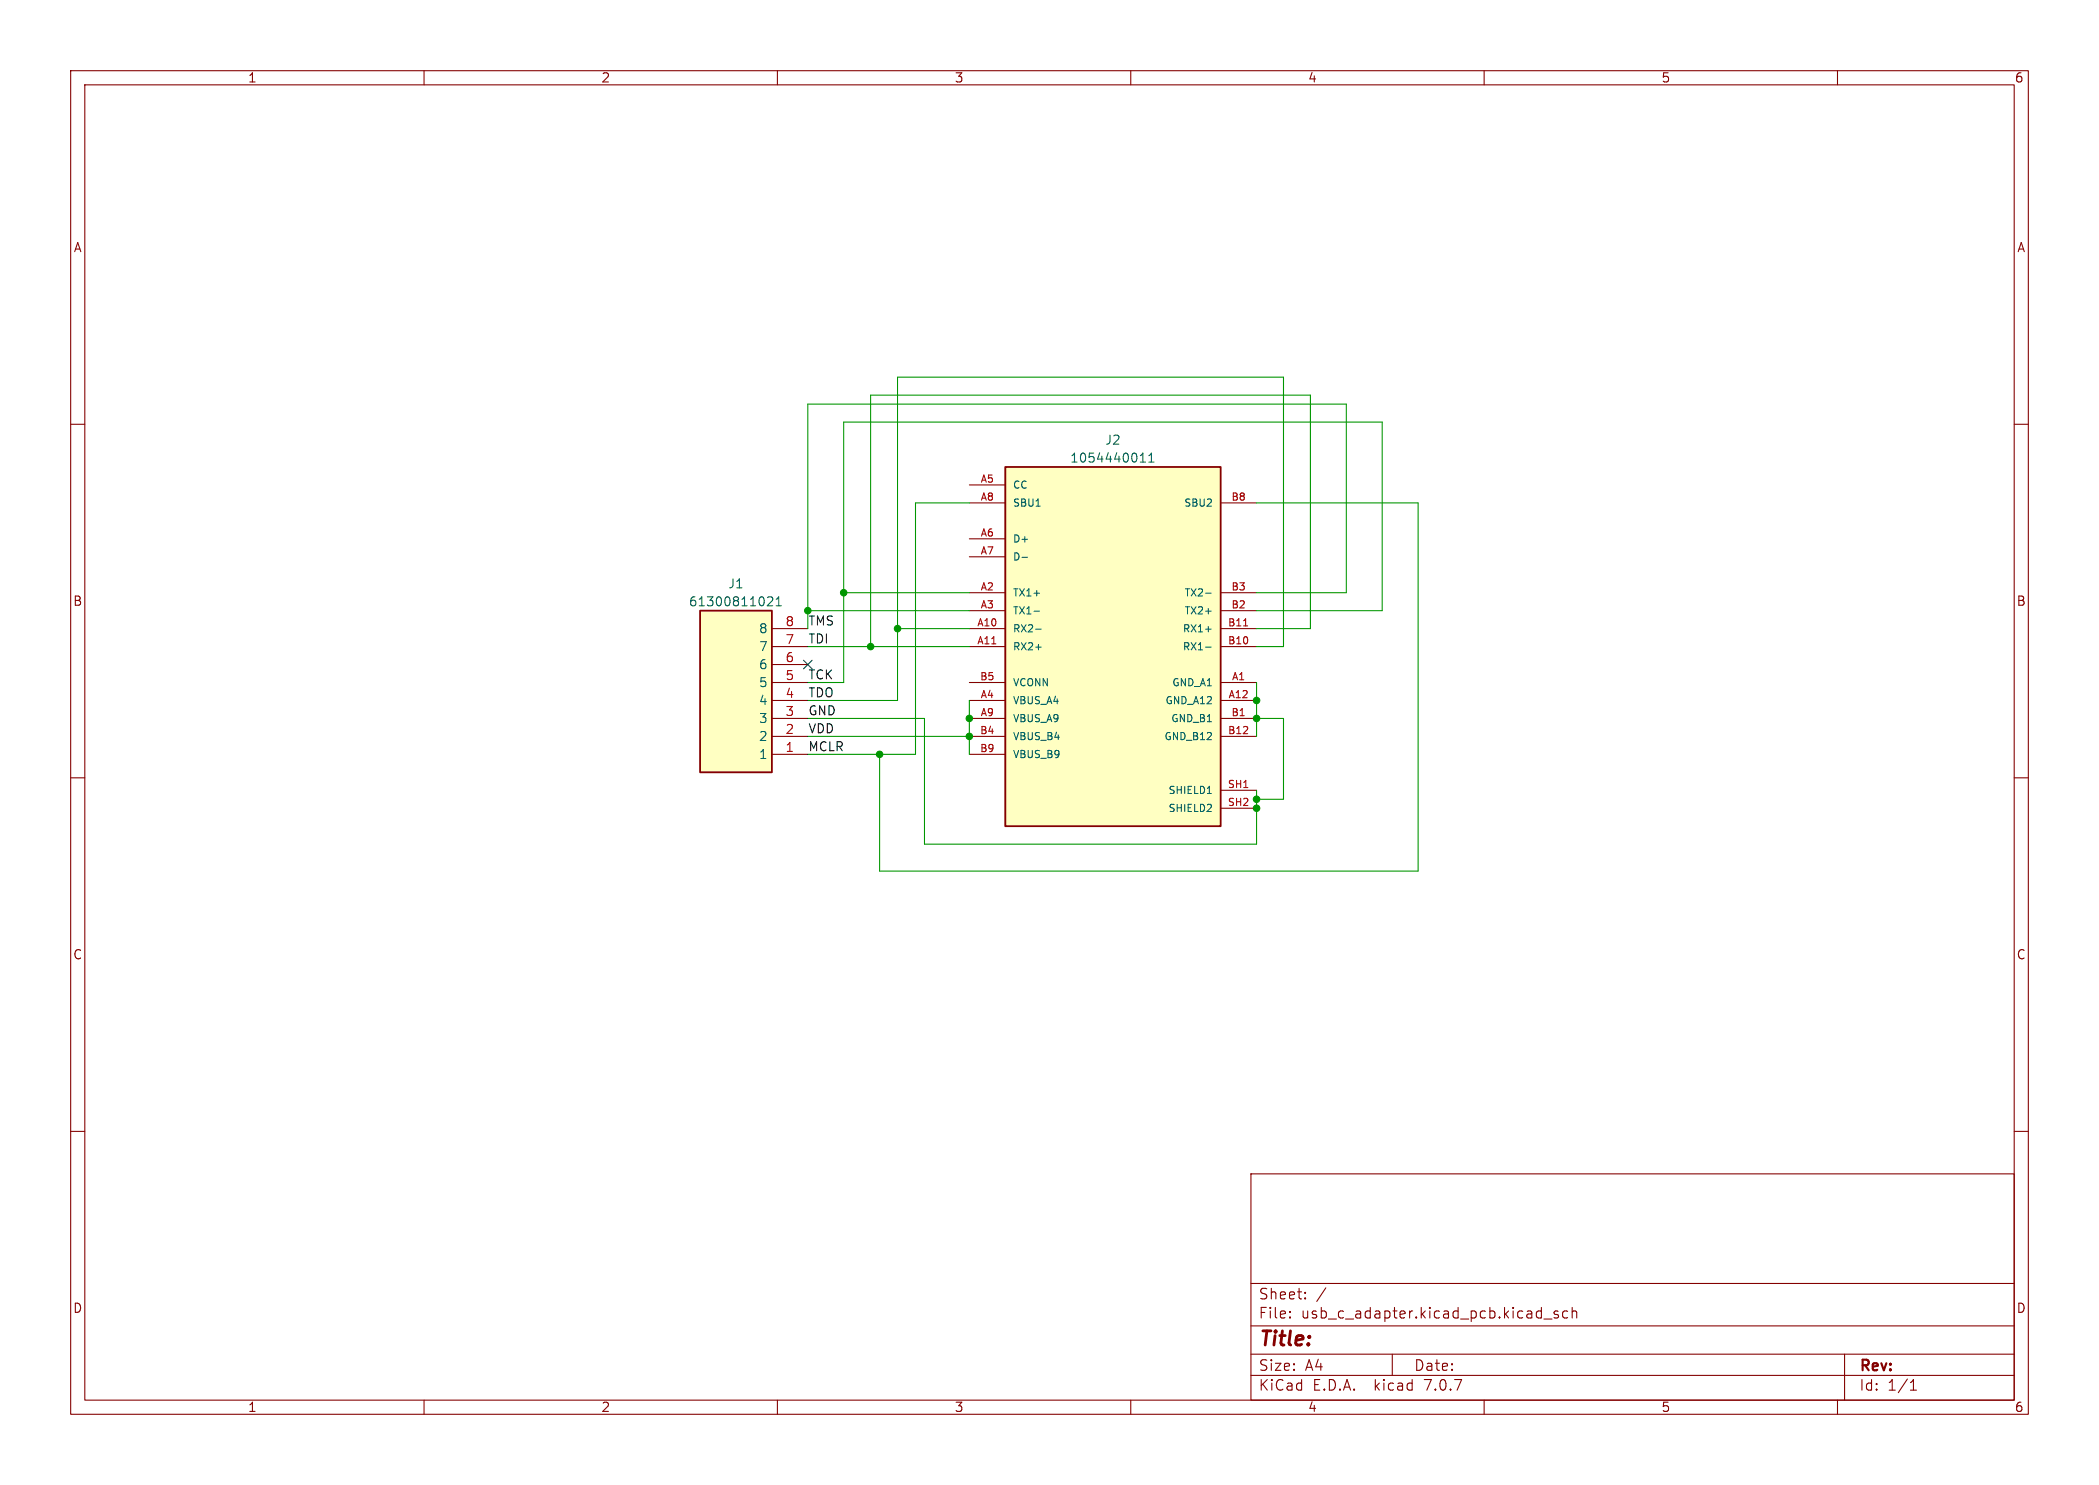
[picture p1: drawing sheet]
(kicad_sch (version 20230121) (generator eeschema)

 (paper "A4")

 (lib_symbols
  (symbol "1054440011:1054440011" (pin_names (offset 1.016)) (in_bom yes) (on_board yes)
   (property "Reference" "J" (at -15.24 26.162 0) (effects (font (size 1.27 1.27)) (justify left bottom)))
   (property "Value" "1054440011" (at -15.24 -27.94 0) (effects (font (size 1.27 1.27)) (justify left bottom)))
   (property "Footprint" "1054440011:MOLEX_1054440011" (at 0 0 0) (effects (font (size 1.27 1.27)) (justify bottom) hide))
   (property "Datasheet" "" (at 0 0 0) (effects (font (size 1.27 1.27)) hide))
   (property "MF" "Molex" (at 0 0 0) (effects (font (size 1.27 1.27)) (justify bottom) hide))
   (property "OPTION" "MOLEX_CONFIG" (at 0 0 0) (effects (font (size 1.27 1.27)) (justify bottom) hide))
   (property "Package" "None" (at 0 0 0) (effects (font (size 1.27 1.27)) (justify bottom) hide))
   (property "Price" "None" (at 0 0 0) (effects (font (size 1.27 1.27)) (justify bottom) hide))
   (property "Check_prices" "https://www.snapeda.com/parts/1054440011/Molex/view-part/?ref=eda" (at 0 0 0) (effects (font (size 1.27 1.27)) (justify bottom) hide))
   (property "STANDARD" "Manufacturer Recommendations" (at 0 0 0) (effects (font (size 1.27 1.27)) (justify bottom) hide))
   (property "PARTREV" "C2" (at 0 0 0) (effects (font (size 1.27 1.27)) (justify bottom) hide))
   (property "SnapEDA_Link" "https://www.snapeda.com/parts/1054440011/Molex/view-part/?ref=snap" (at 0 0 0) (effects (font (size 1.27 1.27)) (justify bottom) hide))
   (property "MP" "1054440011" (at 0 0 0) (effects (font (size 1.27 1.27)) (justify bottom) hide))
   (property "Purchase-URL" "https://www.snapeda.com/api/url_track_click_mouser/?unipart_id=574534&manufacturer=Molex&part_name=1054440011&search_term=None" (at 0 0 0) (effects (font (size 1.27 1.27)) (justify bottom) hide))
   (property "Description" "\nUniversal Serial Bus (USB) Shielded I/O Plug, Type C, Right-Angle, Surface Mount, 0.76m Gold (Au) Plating, Tape and Reel\n" (at 0 0 0) (effects (font (size 1.27 1.27)) (justify bottom) hide))
   (property "MANUFACTURER" "Molex" (at 0 0 0) (effects (font (size 1.27 1.27)) (justify bottom) hide))
   (property "Availability" "In Stock" (at 0 0 0) (effects (font (size 1.27 1.27)) (justify bottom) hide))
   (property "MAXIMUM_PACKAGE_HEIGHT" "3.84mm" (at 0 0 0) (effects (font (size 1.27 1.27)) (justify bottom) hide))
   (symbol "1054440011_0_0"
    (rectangle (start -15.24 -25.4) (end 15.24 25.4) (stroke (width 0.254) (type default)) (fill (type background)))
    (pin power_in line (at 20.32 -5.08 180) (length 5.08) (name "GND_A1" (effects (font (size 1.016 1.016)))) (number "A1" (effects (font (size 1.016 1.016)))))
    (pin bidirectional line (at -20.32 2.54 0) (length 5.08) (name "RX2-" (effects (font (size 1.016 1.016)))) (number "A10" (effects (font (size 1.016 1.016)))))
    (pin bidirectional line (at -20.32 0 0) (length 5.08) (name "RX2+" (effects (font (size 1.016 1.016)))) (number "A11" (effects (font (size 1.016 1.016)))))
    (pin power_in line (at 20.32 -7.62 180) (length 5.08) (name "GND_A12" (effects (font (size 1.016 1.016)))) (number "A12" (effects (font (size 1.016 1.016)))))
    (pin bidirectional line (at -20.32 7.62 0) (length 5.08) (name "TX1+" (effects (font (size 1.016 1.016)))) (number "A2" (effects (font (size 1.016 1.016)))))
    (pin bidirectional line (at -20.32 5.08 0) (length 5.08) (name "TX1-" (effects (font (size 1.016 1.016)))) (number "A3" (effects (font (size 1.016 1.016)))))
    (pin power_in line (at -20.32 -7.62 0) (length 5.08) (name "VBUS_A4" (effects (font (size 1.016 1.016)))) (number "A4" (effects (font (size 1.016 1.016)))))
    (pin bidirectional line (at -20.32 22.86 0) (length 5.08) (name "CC" (effects (font (size 1.016 1.016)))) (number "A5" (effects (font (size 1.016 1.016)))))
    (pin bidirectional line (at -20.32 15.24 0) (length 5.08) (name "D+" (effects (font (size 1.016 1.016)))) (number "A6" (effects (font (size 1.016 1.016)))))
    (pin bidirectional line (at -20.32 12.7 0) (length 5.08) (name "D-" (effects (font (size 1.016 1.016)))) (number "A7" (effects (font (size 1.016 1.016)))))
    (pin bidirectional line (at -20.32 20.32 0) (length 5.08) (name "SBU1" (effects (font (size 1.016 1.016)))) (number "A8" (effects (font (size 1.016 1.016)))))
    (pin power_in line (at -20.32 -10.16 0) (length 5.08) (name "VBUS_A9" (effects (font (size 1.016 1.016)))) (number "A9" (effects (font (size 1.016 1.016)))))
    (pin power_in line (at 20.32 -10.16 180) (length 5.08) (name "GND_B1" (effects (font (size 1.016 1.016)))) (number "B1" (effects (font (size 1.016 1.016)))))
    (pin bidirectional line (at 20.32 0 180) (length 5.08) (name "RX1-" (effects (font (size 1.016 1.016)))) (number "B10" (effects (font (size 1.016 1.016)))))
    (pin bidirectional line (at 20.32 2.54 180) (length 5.08) (name "RX1+" (effects (font (size 1.016 1.016)))) (number "B11" (effects (font (size 1.016 1.016)))))
    (pin power_in line (at 20.32 -12.7 180) (length 5.08) (name "GND_B12" (effects (font (size 1.016 1.016)))) (number "B12" (effects (font (size 1.016 1.016)))))
    (pin bidirectional line (at 20.32 5.08 180) (length 5.08) (name "TX2+" (effects (font (size 1.016 1.016)))) (number "B2" (effects (font (size 1.016 1.016)))))
    (pin bidirectional line (at 20.32 7.62 180) (length 5.08) (name "TX2-" (effects (font (size 1.016 1.016)))) (number "B3" (effects (font (size 1.016 1.016)))))
    (pin power_in line (at -20.32 -12.7 0) (length 5.08) (name "VBUS_B4" (effects (font (size 1.016 1.016)))) (number "B4" (effects (font (size 1.016 1.016)))))
    (pin power_in line (at -20.32 -5.08 0) (length 5.08) (name "VCONN" (effects (font (size 1.016 1.016)))) (number "B5" (effects (font (size 1.016 1.016)))))
    (pin bidirectional line (at 20.32 20.32 180) (length 5.08) (name "SBU2" (effects (font (size 1.016 1.016)))) (number "B8" (effects (font (size 1.016 1.016)))))
    (pin power_in line (at -20.32 -15.24 0) (length 5.08) (name "VBUS_B9" (effects (font (size 1.016 1.016)))) (number "B9" (effects (font (size 1.016 1.016)))))
    (pin passive line (at 20.32 -20.32 180) (length 5.08) (name "SHIELD1" (effects (font (size 1.016 1.016)))) (number "SH1" (effects (font (size 1.016 1.016)))))
    (pin passive line (at 20.32 -22.86 180) (length 5.08) (name "SHIELD2" (effects (font (size 1.016 1.016)))) (number "SH2" (effects (font (size 1.016 1.016)))))))
  (symbol "61300811021:61300811021" (in_bom yes) (on_board yes)
   (property "Reference" "J" (at 16.51 7.62 0) (effects (font (size 1.27 1.27)) (justify left top)))
   (property "Value" "61300811021" (at 16.51 5.08 0) (effects (font (size 1.27 1.27)) (justify left top)))
   (property "Footprint" "HDRRA8W64P0X254_1X8_2032X254X254P" (at 16.51 -94.92 0) (effects (font (size 1.27 1.27)) (justify left top) hide))
   (property "Datasheet" "http://katalog.we-online.de/em/datasheet/6130xx11021.pdf" (at 16.51 -194.92 0) (effects (font (size 1.27 1.27)) (justify left top) hide))
   (property "Height" "2.54" (at 16.51 -394.92 0) (effects (font (size 1.27 1.27)) (justify left top) hide))
   (property "Mouser Part Number" "710-61300811021" (at 16.51 -494.92 0) (effects (font (size 1.27 1.27)) (justify left top) hide))
   (property "Mouser Price/Stock" "https://www.mouser.co.uk/ProductDetail/Wurth-Elektronik/61300811021?qs=PhR8RmCirEbjOoHsfjdbkQ%3D%3D" (at 16.51 -594.92 0) (effects (font (size 1.27 1.27)) (justify left top) hide))
   (property "Manufacturer_Name" "Wurth Elektronik" (at 16.51 -694.92 0) (effects (font (size 1.27 1.27)) (justify left top) hide))
   (property "Manufacturer_Part_Number" "61300811021" (at 16.51 -794.92 0) (effects (font (size 1.27 1.27)) (justify left top) hide))
   (symbol "61300811021_1_1"
    (rectangle (start 5.08 2.54) (end 15.24 -20.32) (stroke (width 0.254) (type default)) (fill (type background)))
    (pin passive line (at 0 0 0) (length 5.08) (name "1" (effects (font (size 1.27 1.27)))) (number "1" (effects (font (size 1.27 1.27)))))
    (pin passive line (at 0 -2.54 0) (length 5.08) (name "2" (effects (font (size 1.27 1.27)))) (number "2" (effects (font (size 1.27 1.27)))))
    (pin passive line (at 0 -5.08 0) (length 5.08) (name "3" (effects (font (size 1.27 1.27)))) (number "3" (effects (font (size 1.27 1.27)))))
    (pin passive line (at 0 -7.62 0) (length 5.08) (name "4" (effects (font (size 1.27 1.27)))) (number "4" (effects (font (size 1.27 1.27)))))
    (pin passive line (at 0 -10.16 0) (length 5.08) (name "5" (effects (font (size 1.27 1.27)))) (number "5" (effects (font (size 1.27 1.27)))))
    (pin passive line (at 0 -12.7 0) (length 5.08) (name "6" (effects (font (size 1.27 1.27)))) (number "6" (effects (font (size 1.27 1.27)))))
    (pin passive line (at 0 -15.24 0) (length 5.08) (name "7" (effects (font (size 1.27 1.27)))) (number "7" (effects (font (size 1.27 1.27)))))
    (pin passive line (at 0 -17.78 0) (length 5.08) (name "8" (effects (font (size 1.27 1.27)))) (number "8" (effects (font (size 1.27 1.27))))))))

 (junction (at 119.38 83.82) (diameter 0) (color 0 0 0 0))
 (junction (at 114.3 86.36) (diameter 0) (color 0 0 0 0))
 (junction (at 177.8 113.03) (diameter 0) (color 0 0 0 0))
 (junction (at 137.16 104.14) (diameter 0) (color 0 0 0 0))
 (junction (at 124.46 106.68) (diameter 0) (color 0 0 0 0))
 (junction (at 177.8 99.06) (diameter 0) (color 0 0 0 0))
 (junction (at 127 88.9) (diameter 0) (color 0 0 0 0))
 (junction (at 177.8 114.3) (diameter 0) (color 0 0 0 0))
 (junction (at 137.16 101.6) (diameter 0) (color 0 0 0 0))
 (junction (at 177.8 101.6) (diameter 0) (color 0 0 0 0))
 (junction (at 123.19 91.44) (diameter 0) (color 0 0 0 0))

 (no_connect (at 114.3 93.98))

 (wire (pts (xy 137.16 86.36) (xy 114.3 86.36)) (stroke (width 0) (type default)))
 (wire (pts (xy 137.16 101.6) (xy 137.16 104.14)) (stroke (width 0) (type default)))
 (wire (pts (xy 177.8 101.6) (xy 181.61 101.6)) (stroke (width 0) (type default)))
 (wire (pts (xy 177.8 113.03) (xy 177.8 114.3)) (stroke (width 0) (type default)))
 (wire (pts (xy 177.8 111.76) (xy 177.8 113.03)) (stroke (width 0) (type default)))
 (wire (pts (xy 181.61 53.34) (xy 127 53.34)) (stroke (width 0) (type default)))
 (wire (pts (xy 177.8 88.9) (xy 185.42 88.9)) (stroke (width 0) (type default)))
 (wire (pts (xy 177.8 101.6) (xy 177.8 104.14)) (stroke (width 0) (type default)))
 (wire (pts (xy 114.3 106.68) (xy 124.46 106.68)) (stroke (width 0) (type default)))
 (wire (pts (xy 127 53.34) (xy 127 88.9)) (stroke (width 0) (type default)))
 (wire (pts (xy 114.3 57.15) (xy 114.3 86.36)) (stroke (width 0) (type default)))
 (wire (pts (xy 124.46 123.19) (xy 200.66 123.19)) (stroke (width 0) (type default)))
 (wire (pts (xy 190.5 57.15) (xy 114.3 57.15)) (stroke (width 0) (type default)))
 (wire (pts (xy 114.3 104.14) (xy 137.16 104.14)) (stroke (width 0) (type default)))
 (wire (pts (xy 195.58 86.36) (xy 195.58 59.69)) (stroke (width 0) (type default)))
 (wire (pts (xy 195.58 59.69) (xy 119.38 59.69)) (stroke (width 0) (type default)))
 (wire (pts (xy 185.42 55.88) (xy 123.19 55.88)) (stroke (width 0) (type default)))
 (wire (pts (xy 181.61 101.6) (xy 181.61 113.03)) (stroke (width 0) (type default)))
 (wire (pts (xy 114.3 96.52) (xy 119.38 96.52)) (stroke (width 0) (type default)))
 (wire (pts (xy 200.66 123.19) (xy 200.66 71.12)) (stroke (width 0) (type default)))
 (wire (pts (xy 200.66 71.12) (xy 177.8 71.12)) (stroke (width 0) (type default)))
 (wire (pts (xy 177.8 91.44) (xy 181.61 91.44)) (stroke (width 0) (type default)))
 (wire (pts (xy 181.61 91.44) (xy 181.61 53.34)) (stroke (width 0) (type default)))
 (wire (pts (xy 177.8 99.06) (xy 177.8 101.6)) (stroke (width 0) (type default)))
 (wire (pts (xy 114.3 91.44) (xy 123.19 91.44)) (stroke (width 0) (type default)))
 (wire (pts (xy 119.38 83.82) (xy 119.38 96.52)) (stroke (width 0) (type default)))
 (wire (pts (xy 177.8 86.36) (xy 195.58 86.36)) (stroke (width 0) (type default)))
 (wire (pts (xy 177.8 83.82) (xy 190.5 83.82)) (stroke (width 0) (type default)))
 (wire (pts (xy 181.61 113.03) (xy 177.8 113.03)) (stroke (width 0) (type default)))
 (wire (pts (xy 123.19 91.44) (xy 137.16 91.44)) (stroke (width 0) (type default)))
 (wire (pts (xy 127 99.06) (xy 114.3 99.06)) (stroke (width 0) (type default)))
 (wire (pts (xy 114.3 86.36) (xy 114.3 88.9)) (stroke (width 0) (type default)))
 (wire (pts (xy 129.54 71.12) (xy 129.54 106.68)) (stroke (width 0) (type default)))
 (wire (pts (xy 137.16 104.14) (xy 137.16 106.68)) (stroke (width 0) (type default)))
 (wire (pts (xy 177.8 96.52) (xy 177.8 99.06)) (stroke (width 0) (type default)))
 (wire (pts (xy 119.38 83.82) (xy 137.16 83.82)) (stroke (width 0) (type default)))
 (wire (pts (xy 137.16 99.06) (xy 137.16 101.6)) (stroke (width 0) (type default)))
 (wire (pts (xy 114.3 101.6) (xy 130.81 101.6)) (stroke (width 0) (type default)))
 (wire (pts (xy 123.19 55.88) (xy 123.19 91.44)) (stroke (width 0) (type default)))
 (wire (pts (xy 129.54 106.68) (xy 124.46 106.68)) (stroke (width 0) (type default)))
 (wire (pts (xy 177.8 119.38) (xy 177.8 114.3)) (stroke (width 0) (type default)))
 (wire (pts (xy 137.16 71.12) (xy 129.54 71.12)) (stroke (width 0) (type default)))
 (wire (pts (xy 190.5 83.82) (xy 190.5 57.15)) (stroke (width 0) (type default)))
 (wire (pts (xy 124.46 106.68) (xy 124.46 123.19)) (stroke (width 0) (type default)))
 (wire (pts (xy 185.42 88.9) (xy 185.42 55.88)) (stroke (width 0) (type default)))
 (wire (pts (xy 137.16 88.9) (xy 127 88.9)) (stroke (width 0) (type default)))
 (wire (pts (xy 119.38 59.69) (xy 119.38 83.82)) (stroke (width 0) (type default)))
 (wire (pts (xy 130.81 119.38) (xy 177.8 119.38)) (stroke (width 0) (type default)))
 (wire (pts (xy 130.81 101.6) (xy 130.81 119.38)) (stroke (width 0) (type default)))
 (wire (pts (xy 127 88.9) (xy 127 99.06)) (stroke (width 0) (type default)))

 (label "GND" (at 114.3 101.6 0) (fields_autoplaced) (effects (font (size 1.27 1.27)) (justify left bottom)))
 (label "MCLR" (at 114.3 106.68 0) (fields_autoplaced) (effects (font (size 1.27 1.27)) (justify left bottom)))
 (label "TDI" (at 114.3 91.44 0) (fields_autoplaced) (effects (font (size 1.27 1.27)) (justify left bottom)))
 (label "TCK" (at 114.3 96.52 0) (fields_autoplaced) (effects (font (size 1.27 1.27)) (justify left bottom)))
 (label "TMS" (at 114.3 88.9 0) (fields_autoplaced) (effects (font (size 1.27 1.27)) (justify left bottom)))
 (label "VDD" (at 114.3 104.14 0) (fields_autoplaced) (effects (font (size 1.27 1.27)) (justify left bottom)))
 (label "TDO" (at 114.3 99.06 0) (fields_autoplaced) (effects (font (size 1.27 1.27)) (justify left bottom)))

 (symbol (lib_id "61300811021:61300811021") (at 114.3 106.68 180) (unit 1) (in_bom yes) (on_board yes) (dnp no) (fields_autoplaced)
  (property "Reference" "J1" (at 104.14 82.55 0) (effects (font (size 1.27 1.27))))
  (property "Value" "61300811021" (at 104.14 85.09 0) (effects (font (size 1.27 1.27))))
  (property "Footprint" "HDRRA8W64P0X254_1X8_2032X254X254P" (at 97.79 11.76 0) (effects (font (size 1.27 1.27)) (justify left top) hide))
  (property "Datasheet" "http://katalog.we-online.de/em/datasheet/6130xx11021.pdf" (at 97.79 -88.24 0) (effects (font (size 1.27 1.27)) (justify left top) hide))
  (property "Height" "2.54" (at 97.79 -288.24 0) (effects (font (size 1.27 1.27)) (justify left top) hide))
  (property "Mouser Part Number" "710-61300811021" (at 97.79 -388.24 0) (effects (font (size 1.27 1.27)) (justify left top) hide))
  (property "Mouser Price/Stock" "https://www.mouser.co.uk/ProductDetail/Wurth-Elektronik/61300811021?qs=PhR8RmCirEbjOoHsfjdbkQ%3D%3D" (at 97.79 -488.24 0) (effects (font (size 1.27 1.27)) (justify left top) hide))
  (property "Manufacturer_Name" "Wurth Elektronik" (at 97.79 -588.24 0) (effects (font (size 1.27 1.27)) (justify left top) hide))
  (property "Manufacturer_Part_Number" "61300811021" (at 97.79 -688.24 0) (effects (font (size 1.27 1.27)) (justify left top) hide)) (pin "1") (pin "2") (pin "3") (pin "4") (pin "5") (pin "6") (pin "7") (pin "8"))

 (symbol (lib_id "1054440011:1054440011") (at 157.48 91.44 0) (unit 1) (in_bom yes) (on_board yes) (dnp no) (fields_autoplaced)
  (property "Reference" "J2" (at 157.48 62.23 0) (effects (font (size 1.27 1.27))))
  (property "Value" "1054440011" (at 157.48 64.77 0) (effects (font (size 1.27 1.27))))
  (property "Footprint" "1054440011:MOLEX_1054440011" (at 157.48 91.44 0) (effects (font (size 1.27 1.27)) (justify bottom) hide))
  (property "Datasheet" "" (at 157.48 91.44 0) (effects (font (size 1.27 1.27)) hide))
  (property "MF" "Molex" (at 157.48 91.44 0) (effects (font (size 1.27 1.27)) (justify bottom) hide))
  (property "OPTION" "MOLEX_CONFIG" (at 157.48 91.44 0) (effects (font (size 1.27 1.27)) (justify bottom) hide))
  (property "Package" "None" (at 157.48 91.44 0) (effects (font (size 1.27 1.27)) (justify bottom) hide))
  (property "Price" "None" (at 157.48 91.44 0) (effects (font (size 1.27 1.27)) (justify bottom) hide))
  (property "Check_prices" "https://www.snapeda.com/parts/1054440011/Molex/view-part/?ref=eda" (at 157.48 91.44 0) (effects (font (size 1.27 1.27)) (justify bottom) hide))
  (property "STANDARD" "Manufacturer Recommendations" (at 157.48 91.44 0) (effects (font (size 1.27 1.27)) (justify bottom) hide))
  (property "PARTREV" "C2" (at 157.48 91.44 0) (effects (font (size 1.27 1.27)) (justify bottom) hide))
  (property "SnapEDA_Link" "https://www.snapeda.com/parts/1054440011/Molex/view-part/?ref=snap" (at 157.48 91.44 0) (effects (font (size 1.27 1.27)) (justify bottom) hide))
  (property "MP" "1054440011" (at 157.48 91.44 0) (effects (font (size 1.27 1.27)) (justify bottom) hide))
  (property "Purchase-URL" "https://www.snapeda.com/api/url_track_click_mouser/?unipart_id=574534&manufacturer=Molex&part_name=1054440011&search_term=None" (at 157.48 91.44 0) (effects (font (size 1.27 1.27)) (justify bottom) hide))
  (property "Description" "\nUniversal Serial Bus (USB) Shielded I/O Plug, Type C, Right-Angle, Surface Mount, 0.76m Gold (Au) Plating, Tape and Reel\n" (at 157.48 91.44 0) (effects (font (size 1.27 1.27)) (justify bottom) hide))
  (property "MANUFACTURER" "Molex" (at 157.48 91.44 0) (effects (font (size 1.27 1.27)) (justify bottom) hide))
  (property "Availability" "In Stock" (at 157.48 91.44 0) (effects (font (size 1.27 1.27)) (justify bottom) hide))
  (property "MAXIMUM_PACKAGE_HEIGHT" "3.84mm" (at 157.48 91.44 0) (effects (font (size 1.27 1.27)) (justify bottom) hide)) (pin "A1") (pin "A10") (pin "A11") (pin "A12") (pin "A2") (pin "A3") (pin "A4") (pin "A5") (pin "A6") (pin "A7") (pin "A8") (pin "A9") (pin "B1") (pin "B10") (pin "B11") (pin "B12") (pin "B2") (pin "B3") (pin "B4") (pin "B5") (pin "B8") (pin "B9") (pin "SH1") (pin "SH2"))

 (sheet_instances (path "" (page "1"))))
